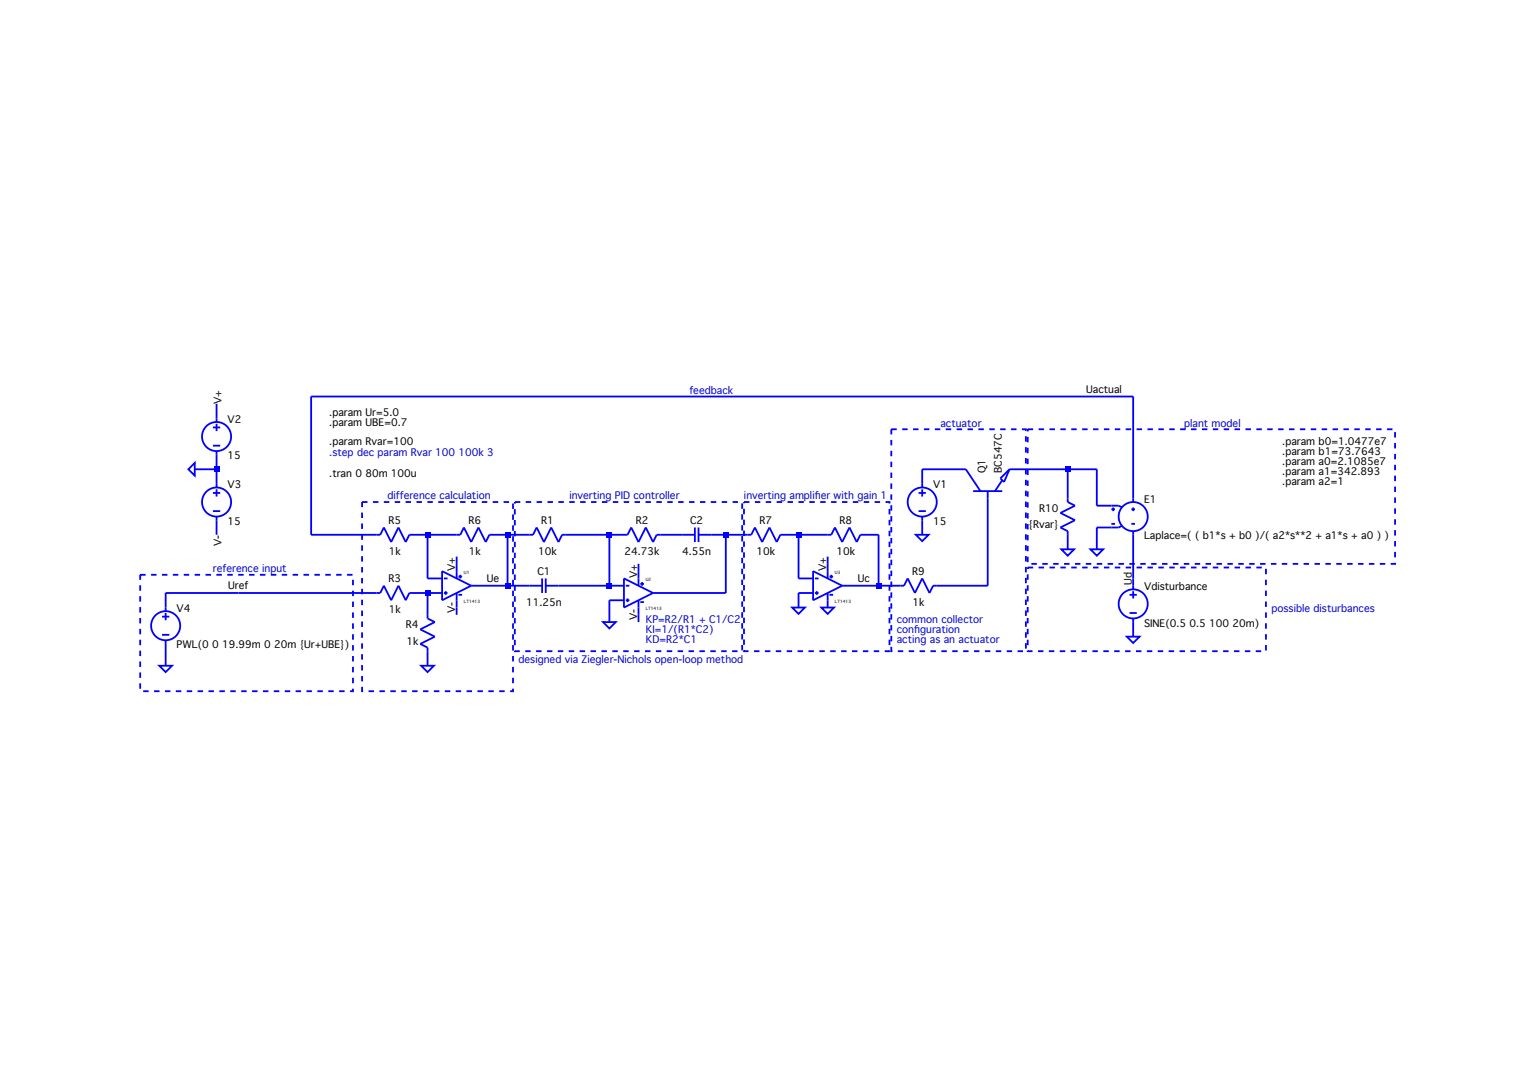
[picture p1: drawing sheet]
Version 4
SHEET 1 2728 1360
WIRE 1824 256 80 256
WIRE 1888 256 1824 256
WIRE -128 304 -128 272
WIRE -128 416 -128 384
WIRE -128 416 -176 416
WIRE 1520 416 1424 416
WIRE 1744 416 1616 416
WIRE 1808 416 1744 416
WIRE -128 448 -128 416
WIRE 1424 448 1424 416
WIRE 1744 480 1744 416
WIRE 1888 480 1888 256
WIRE 1808 496 1808 416
WIRE 1840 496 1808 496
WIRE 1840 544 1808 544
WIRE -128 560 -128 528
WIRE 80 560 80 256
WIRE 224 560 80 560
WIRE 336 560 304 560
WIRE 400 560 336 560
WIRE 512 560 480 560
WIRE 560 560 512 560
WIRE 736 560 640 560
WIRE 768 560 736 560
WIRE 896 560 848 560
WIRE 992 560 960 560
WIRE 1040 560 992 560
WIRE 1152 560 1120 560
WIRE 1216 560 1152 560
WIRE 1328 560 1296 560
WIRE 1424 560 1424 528
WIRE 1744 592 1744 560
WIRE 1808 592 1808 544
WIRE 400 624 400 608
WIRE 1216 624 1216 608
WIRE 400 640 400 624
WIRE 800 640 800 624
WIRE 1216 640 1216 624
WIRE 336 656 336 560
WIRE 368 656 336 656
WIRE 800 656 800 640
WIRE 1152 656 1152 560
WIRE 1184 656 1152 656
WIRE 1888 656 1888 560
WIRE 480 672 432 672
WIRE 512 672 512 560
WIRE 512 672 480 672
WIRE 560 672 512 672
WIRE 736 672 736 560
WIRE 736 672 624 672
WIRE 768 672 736 672
WIRE 1296 672 1248 672
WIRE 1328 672 1328 560
WIRE 1328 672 1296 672
WIRE 1376 672 1328 672
WIRE 1568 672 1568 480
WIRE 1568 672 1456 672
WIRE 1888 672 1888 656
WIRE -80 688 -240 688
WIRE 224 688 -80 688
WIRE 336 688 304 688
WIRE 368 688 336 688
WIRE 992 688 992 560
WIRE 992 688 832 688
WIRE 1184 688 1152 688
WIRE 768 704 736 704
WIRE -240 720 -240 688
WIRE 400 720 400 704
WIRE 1152 720 1152 688
WIRE 1216 720 1216 704
WIRE 336 736 336 688
WIRE 400 736 400 720
WIRE 800 736 800 720
WIRE 736 752 736 704
WIRE 800 752 800 736
WIRE 1888 784 1888 752
WIRE -240 848 -240 800
WIRE 336 848 336 816
FLAG 1888 784 0
FLAG 1824 256 Uactual
FLAG -176 416 0
FLAG -128 272 V+
FLAG -128 560 V-
FLAG 400 624 V+
FLAG 400 720 V-
FLAG 336 848 0
FLAG -240 848 0
FLAG 800 640 V+
FLAG 800 736 V-
FLAG 736 752 0
FLAG 1296 672 Uc
FLAG 1216 624 V+
FLAG 1152 720 0
FLAG 1808 592 0
FLAG 1424 560 0
FLAG 1744 592 0
FLAG -80 688 Uref
FLAG 1888 656 Ud
FLAG 480 672 Ue
FLAG 1216 720 0
SYMBOL voltage -128 288 R0
SYMATTR InstName V2
SYMATTR Value 15
SYMBOL voltage -128 432 R0
SYMATTR InstName V3
SYMATTR Value 15
SYMBOL res 320 544 R90
WINDOW 0 0 56 VBottom 2
WINDOW 3 32 56 VTop 2
SYMATTR InstName R5
SYMATTR Value 1k
SYMBOL res 496 544 R90
WINDOW 0 0 56 VBottom 2
WINDOW 3 32 56 VTop 2
SYMATTR InstName R6
SYMATTR Value 1k
SYMBOL res 320 672 R90
WINDOW 0 0 56 VBottom 2
WINDOW 3 32 56 VTop 2
SYMATTR InstName R3
SYMATTR Value 1k
SYMBOL res 352 832 R180
WINDOW 0 36 76 Left 2
WINDOW 3 36 40 Left 2
SYMATTR InstName R4
SYMATTR Value 1k
SYMBOL voltage -240 704 R0
SYMATTR InstName V4
SYMATTR Value PWL(0 0 19.99m 0 20m {Ur+UBE})
SYMBOL res 656 544 R90
WINDOW 0 0 56 VBottom 2
WINDOW 3 32 56 VTop 2
SYMATTR InstName R1
SYMATTR Value 10k
SYMBOL cap 960 544 R90
WINDOW 0 0 32 VBottom 2
WINDOW 3 32 32 VTop 2
SYMATTR InstName C2
SYMATTR Value 4.55n
SYMBOL res 864 544 R90
WINDOW 0 0 56 VBottom 2
WINDOW 3 32 56 VTop 2
SYMATTR InstName R2
SYMATTR Value 24.73k
SYMBOL cap 624 656 R90
WINDOW 0 0 32 VBottom 2
WINDOW 3 32 32 VTop 2
SYMATTR InstName C1
SYMATTR Value 11.25n
SYMBOL res 1312 544 R90
WINDOW 0 0 56 VBottom 2
WINDOW 3 32 56 VTop 2
SYMATTR InstName R8
SYMATTR Value 10k
SYMBOL voltage 1888 656 R0
SYMATTR InstName Vdisturbance
SYMATTR Value SINE(0.5 0.5 100 20m)
SYMBOL e 1888 464 R0
SYMATTR InstName E1
SYMATTR Value Laplace=( ( b1*s + b0 )/( a2*s**2 + a1*s + a0 ) )
SYMBOL voltage 1424 432 R0
SYMATTR InstName V1
SYMATTR Value 15
SYMBOL npn 1520 480 R270
WINDOW 0 56 32 Left 2
WINDOW 3 56 68 Left 2
SYMATTR InstName Q1
SYMATTR Value BC547C
SYMBOL res 1360 688 R270
WINDOW 0 32 56 VTop 2
WINDOW 3 0 56 VBottom 2
SYMATTR InstName R9
SYMATTR Value 1k
SYMBOL res 1760 576 R180
WINDOW 0 36 76 Left 2
WINDOW 3 36 40 Left 2
SYMATTR InstName R10
SYMATTR Value {Rvar}
SYMBOL res 1136 544 R90
WINDOW 0 0 56 VBottom 2
WINDOW 3 32 56 VTop 2
SYMATTR InstName R7
SYMATTR Value 10k
SYMBOL Opamps/LT1413 1216 608 R0
SYMATTR InstName U3
SYMBOL Opamps/LT1413 400 608 R0
SYMATTR InstName U1
SYMBOL Opamps/LT1413 800 624 R0
SYMATTR InstName U2
TEXT 2216 352 Left 2 !.param b0=1.0477e7\n.param b1=73.7643\n.param a0=2.1085e7\n.param a1=342.893\n.param a2=1
TEXT 120 424 Left 2 !.tran 0 80m 100u
TEXT 120 376 Left 2 ;.step dec param Rvar 100 100k 3
TEXT 816 744 Left 2 ;KP=R2/R1 + C1/C2\nKI=1/(R1*C2)\nKD=R2*C1
TEXT -136 632 Left 2 ;reference input
TEXT 120 288 Left 2 !.param Ur=5.0\n.param UBE=0.7
TEXT 2000 312 Left 2 ;plant model
TEXT 1464 312 Left 2 ;actuator
TEXT 2192 720 Left 2 ;possible disturbances
TEXT 648 472 Left 2 ;inverting PID controller
TEXT 1032 472 Left 2 ;inverting amplifier with gain 1
TEXT 248 472 Left 2 ;difference calculation
TEXT 1368 744 Left 2 ;common collector\nconfiguration\nacting as an actuator
TEXT 912 240 Left 2 ;feedback
TEXT 536 832 Left 2 ;designed via Ziegler-Nichols open-loop method
TEXT 120 352 Left 2 !.param Rvar=100
RECTANGLE Normal 528 488 1028 816 2
RECTANGLE Normal 524 488 192 904 2
RECTANGLE Normal 1032 488 1352 816 2
RECTANGLE Normal 1356 816 1652 328 2
RECTANGLE Normal 1656 328 2464 624 2
RECTANGLE Normal 1656 632 2180 816 2
RECTANGLE Normal -296 648 172 904 2
